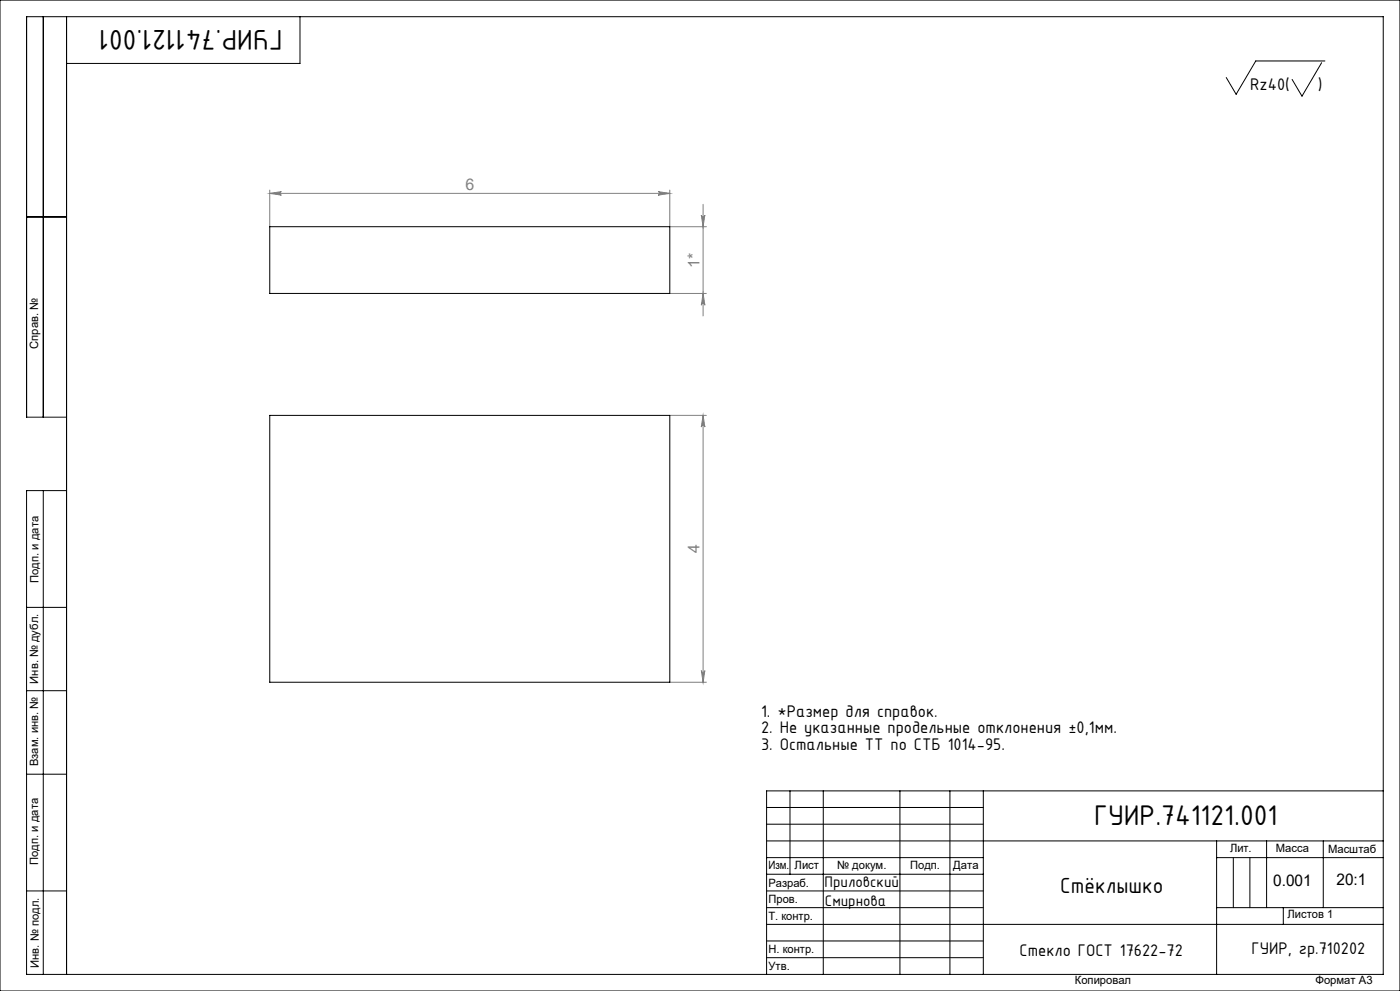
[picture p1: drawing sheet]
<svg xmlns="http://www.w3.org/2000/svg" width="420mm" height="297mm" viewBox="0 0 420 297" stroke-linecap="round" stroke-linejoin="round" font-family="sans-serif">
<g fill="none" stroke="#808080" stroke-width=".3">
<path d="M80.9 57v10.9M80.9 58h120M80.9 58l3.5-.6a.53 .53 0 0 0-.5 .6 .53 .53 0 0 0 .5 .5zM197.4 57.4l3.5 .6-3.5 .5a.53 .53 0 0 0 .5-.5 .53 .53 0 0 0-.5-.6zM200.9 57v10.9h11M210.4 64.4a.53 .53 0 0 0 .5 .5 .53 .53 0 0 0 .6-.5l-.6 3.5zM210.9 61.2v33.5M200.9 87.9h11M210.9 87.9l.6 3.6a.53 .53 0 0 0-.6-.6 .53 .53 0 0 0-.5 .6zM200.9 124.5h11M210.9 124.5v80M210.9 124.5l.6 3.5a.53 .53 0 0 0-.6-.5 .53 .53 0 0 0-.5 .5z"/>
<path d="M200.9 204.5h11M210.4 201a.53 .53 0 0 0 .5 .5 .53 .53 0 0 0 .6-.5l-.6 3.5z"/>
</g>
<g fill="none" stroke="#000" stroke-width=".3">
<path d="M0 0h420v297h-420zM13 5v120M20 5v287M90 5v14h-70M396.5 18.8l-5.9 10-3-5M397.5 18.3h-20.8l-5.9 10-2.9-5.1M8 65h12M20 125h-12v-120h407v287h-407v-145h12M13 147v145M8 182h12M8 207h12M8 232h12"/>
<path d="M237 237v25M247 237v55M270 237v55M285 237v55M295 237v55M415 237h-185v55M230 257h65M230 242h65M230 247h65M230 252h185M365 252v40M365 257h50"/>
<path d="M370 257v15M375 257v15M380 252v20M397 252v20M8 267h12M230 262h65M230 267h65M230 272h65M230 277h185M365 272h50M385 272v5M230 282h65"/>
<path d="M230 287h65"/>
</g>
<g fill="#808080">
<path d="M80.9 58l3.5-.6a.53 .53 0 0 0-.5 .6 .53 .53 0 0 0 .5 .5zM197.4 57.4l3.5 .6-3.5 .5a.53 .53 0 0 0 .5-.5 .53 .53 0 0 0-.5-.6z"/>
<path d="M210.4 201a.53 .53 0 0 0 .5 .5 .53 .53 0 0 0 .6-.5l-.6 3.5zM210.9 124.5l.6 3.5a.53 .53 0 0 0-.6-.5 .53 .53 0 0 0-.5 .5z"/>
<path d="M210.4 64.4a.53 .53 0 0 0 .5 .5 .53 .53 0 0 0 .6-.5l-.6 3.5zM210.9 87.9l.6 3.6a.53 .53 0 0 0-.6-.6 .53 .53 0 0 0-.5 .6z"/>
</g>
<path d="M80.9 67.9h120v20h-120zM80.9 124.5h120v80h-120z" fill="none" stroke="#000" stroke-width=".3"/>
<g font-size="9.2">
<text x="84.7" y="8.9" transform="rotate(-180 84.7 8.9)">ГУИР.741121.001</text>
<text x="328.3" y="247.4">ГУИР.741121.001</text>
</g>
<text font-size="7.1" x="318.1" y="267.7">Стёклышко</text>
<g font-size="5.4">
<text x="375.1" y="27">Rz40(</text>
<text x="395.4" y="27">)</text>
<text x="228.3" y="214.9">1. *Размер для справок.</text>
<text x="228.3" y="219.8">2. Не указанные продельные отклонения ±0,1мм.</text>
<text x="228.3" y="224.7">3. Остальные ТТ по СТБ 1014-95.</text>
<text x="305.9" y="286.4">Стекло ГОСТ 17622-72</text>
<text x="375.5" y="285.8">ГУИР, гр.710202</text>
</g>
<g font-size="4.9">
<text x="247.4" y="265.8">Приловский</text>
<text x="247.5" y="271.6">Смирнова</text>
</g>
<g font-size="4.8" fill="#808080">
<text x="139.6" y="56.9">6</text>
<text x="209.9" y="80.2" transform="rotate(-90 209.9 80.2)">1*</text>
<text x="209.9" y="165.8" transform="rotate(-90 209.9 165.8)">4</text>
</g>
<g font-size="4.8">
<text x="381.9" y="265.7">0.001</text>
<text x="401" y="265.3">20:1</text>
</g>
<g font-size="3.4">
<text x="11.5" y="104.5" transform="rotate(-90 11.5 104.5)">Справ. №</text>
<text x="11.6" y="174.7" transform="rotate(-90 11.6 174.7)">Подп. и дата</text>
<text x="11.4" y="204.9" transform="rotate(-90 11.4 204.9)">Инв. № дубл.</text>
<text x="11.4" y="229.6" transform="rotate(-90 11.4 229.6)">Взам. инв. №</text>
<text x="369" y="255.5">Лит.</text>
<text x="382.8" y="255.5">Масса</text>
<text x="398.4" y="255.6">Масштаб</text>
<text x="11.4" y="259.2" transform="rotate(-90 11.4 259.2)">Подп. и дата</text>
<text x="230.5" y="260.5">Изм.</text>
<text x="238.4" y="260.4">Лист</text>
<text x="251.1" y="260.4">№ докум.</text>
<text x="273" y="260.4">Подп.</text>
<text x="286" y="260.4">Дата</text>
<text x="230.5" y="265.7">Разраб.</text>
<text x="230.5" y="275.7">Т. контр.</text>
<text x="230.6" y="270.7">Пров.</text>
<text x="386.3" y="275.2">Листов 1</text>
<text x="230.6" y="285.7">Н. контр.</text>
<text x="11.6" y="290" transform="rotate(-90 11.6 290)">Инв. № подл.</text>
<text x="230.6" y="290.7">Утв.</text>
<text x="322.5" y="295">Копировал</text>
<text x="394.6" y="295">Формат А3</text>
</g>
</svg>
